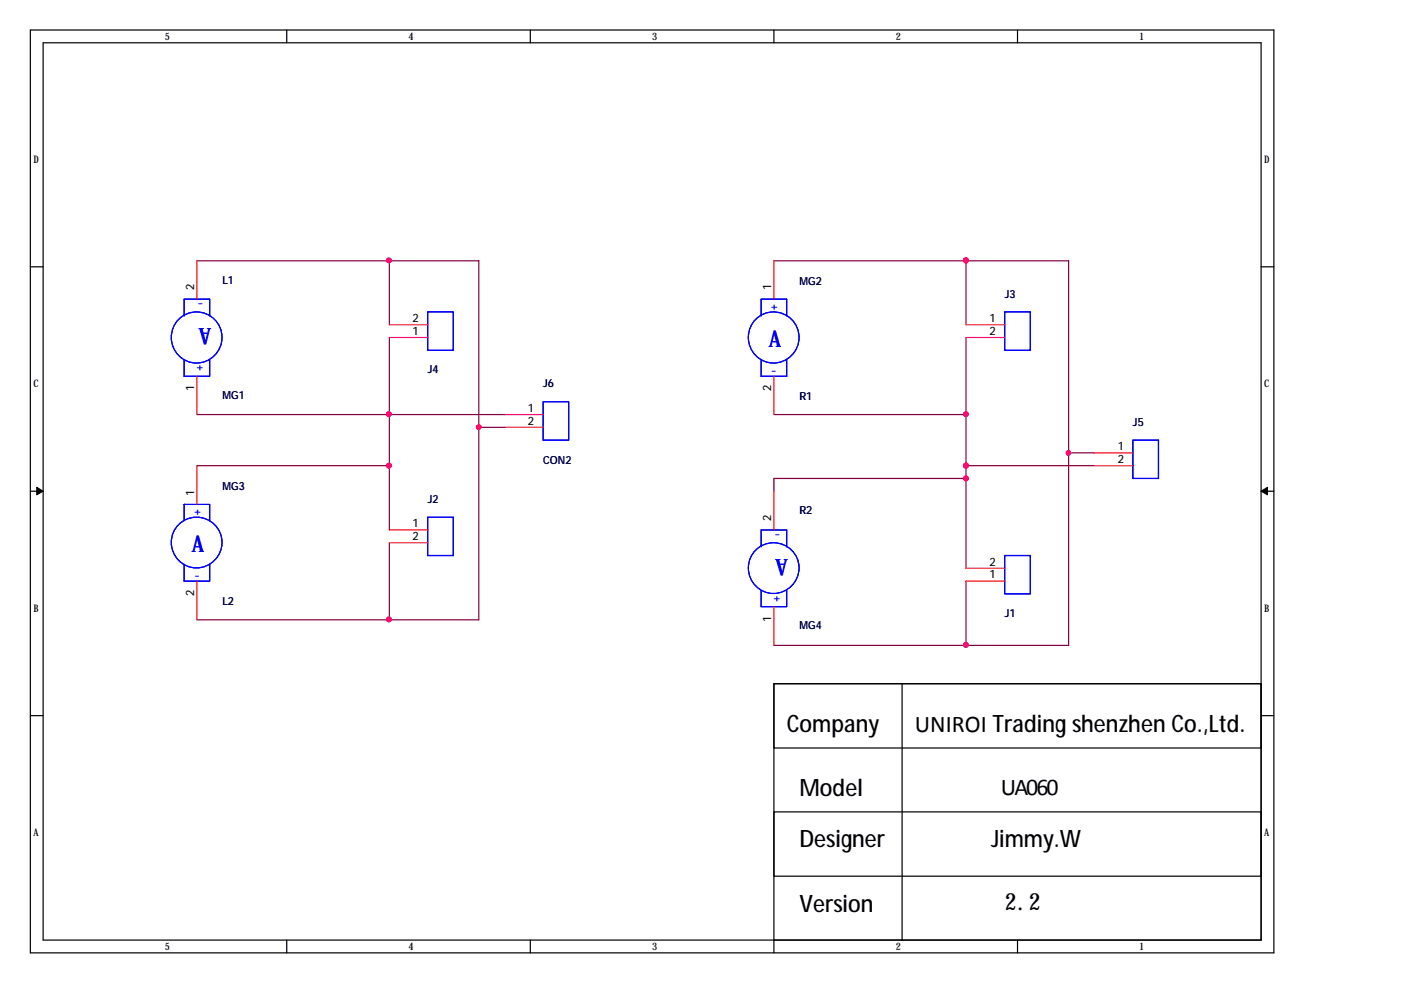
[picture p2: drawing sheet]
<svg xmlns="http://www.w3.org/2000/svg" width="297mm" height="210mm" viewBox="0 0 297 210" stroke-linecap="round" stroke-linejoin="round" font-family="sans-serif">
<path d="M6.4 6.4h263.7v195.6h-263.7zM9.1 9.1h258.3v190.2h-258.3z" fill="none" stroke="#000" stroke-width=".25"/>
<g fill="#fff">
<path d="M35 6.6h1.1v2.2h-1.1z"/>
<path d="M35 199.6h1.1v2.2h-1.1z"/>
</g>
<path d="M60.8 6.4v2.7M60.8 199.3v2.7" fill="none" stroke="#000" stroke-width=".25"/>
<g fill="#fff">
<path d="M86.6 6.6h1.1v2.2h-1.1z"/>
<path d="M86.6 199.6h1.1v2.2h-1.1z"/>
</g>
<path d="M112.4 6.4v2.7M112.4 199.3v2.7" fill="none" stroke="#000" stroke-width=".25"/>
<g fill="#fff">
<path d="M138.3 6.6h1.1v2.2h-1.1z"/>
<path d="M138.3 199.6h1.1v2.2h-1.1z"/>
</g>
<path d="M164.1 6.4v2.7M164.1 199.3v2.7" fill="none" stroke="#000" stroke-width=".25"/>
<g fill="#fff">
<path d="M189.9 6.6h1.1v2.2h-1.1z"/>
<path d="M189.9 199.6h1.1v2.2h-1.1z"/>
</g>
<path d="M215.7 6.4v2.7M215.7 199.3v2.7" fill="none" stroke="#000" stroke-width=".25"/>
<g fill="#fff">
<path d="M241.6 6.6h1.1v2.2h-1.1z"/>
<path d="M241.6 199.6h1.1v2.2h-1.1z"/>
<path d="M7.1 32.8h1.1v2.2h-1.1z"/>
<path d="M268.1 32.8h1.1v2.2h-1.1z"/>
<path d="M7.1 80.3h1.1v2.2h-1.1z"/>
<path d="M268.1 80.3h1.1v2.2h-1.1z"/>
</g>
<path d="M6.4 56.6h2.7M267.4 56.6h2.7" fill="none" stroke="#000" stroke-width=".25"/>
<g fill="#fff">
<path d="M7.1 127.9h1.1v2.2h-1.1z"/>
<path d="M268.1 127.9h1.1v2.2h-1.1z"/>
</g>
<path d="M6.4 104.2h2.7M267.4 104.2h2.7" fill="none" stroke="#000" stroke-width=".25"/>
<path d="M7.8 103.3l1.3 .9-1.3 .7zM267.4 104.2l1.3-.9v1.6z" fill="#000" stroke="#000" stroke-width=".21"/>
<g fill="#fff">
<path d="M7.1 175.4h1.1v2.2h-1.1z"/>
<path d="M268.1 175.4h1.1v2.2h-1.1z"/>
</g>
<path d="M6.4 151.7h2.7M164.1 145h103.3v54.3h-103.3zM164.1 145h103.3v13.6h-103.3zM191.3 145v54.3M267.4 151.7h2.7M164.1 172.1h103.3v13.7h-103.3z" fill="none" stroke="#000" stroke-width=".25"/>
<g fill="none" stroke="#800040" stroke-width=".25">
<path d="M41.7 55.3h59.8v76.1h-59.8M82.5 55.3v13.5M164.1 55.3h62.5v81.5h-62.5M204.8 55.3v13.5M82.5 71.6v40.8M204.8 71.6v48.9M41.7 87.9h65.3M41.7 98.7h40.8M101.5 90.6h5.5M164.1 87.9h40.7M204.8 98.7h27.2M226.6 96h5.4"/>
<path d="M82.5 115.1v16.3M204.8 101.4h-40.7v2.8M204.8 123.2v13.6"/>
</g>
<g fill="#f0f" stroke="#f0f" stroke-width=".25">
<circle cx="82.5" cy="131.3" r=".52"/>
<circle cx="204.8" cy="55.2" r=".52"/>
<circle cx="204.8" cy="87.8" r=".52"/>
<circle cx="204.8" cy="136.7" r=".52"/>
<circle cx="204.8" cy="101.4" r=".52"/>
<circle cx="204.8" cy="98.7" r=".52"/>
<circle cx="226.5" cy="96" r=".5"/>
<circle cx="82.5" cy="98.7" r=".52"/>
<circle cx="82.5" cy="87.8" r=".52"/>
<circle cx="101.5" cy="90.6" r=".5"/>
<circle cx="82.5" cy="55.2" r=".52"/>
</g>
<g fill="none" stroke="#00f" stroke-width=".25">
<path d="M39 67v-3.6h5.4v3.6M39 76.2v3.6h5.4v-3.6M90.7 66.1h5.4v8.2h-5.4zM161.4 67v-3.6h5.4v3.6M161.4 76.2v3.6h5.4v-3.6M213 66.1h5.4v8.2h-5.4zM115.1 85.2h5.5v8.1h-5.5zM240.2 93.3h5.4v8.1h-5.4zM39 110.4v-3.5h5.4v3.5M39 119.6v3.6h5.4v-3.6M90.7 109.7h5.4v8.1h-5.4zM161.4 115.9v-3.5h5.4v3.5"/>
<path d="M213 117.8h5.4v8.1h-5.4zM161.4 125.2v3.4h5.4v-3.4"/>
<circle cx="41.7" cy="71.5" r="5.4"/>
<circle cx="164" cy="71.5" r="5.4"/>
<circle cx="41.7" cy="115" r="5.4"/>
<circle cx="164" cy="120.4" r="5.4"/>
</g>
<g fill="none" stroke="#f00" stroke-width=".25">
<path d="M41.7 55.3v8.1M164.1 55.3v8.1M41.7 79.8v8.1M82.5 68.8h8.2M82.5 71.6h8.2M164.1 79.8v8.1M204.8 68.8h8.2M204.8 71.6h8.2M41.7 98.7v8.2M107 87.9h8.1M107 90.6h8.1M232 96h8.2"/>
<path d="M232 98.7h8.2M82.5 112.4h8.2M82.5 115.1h8.2M164.1 104.2v8.2M41.7 123.2v8.2M164.1 128.6v8.2M204.8 123.2h8.2M204.8 120.5h8.2"/>
</g>
<g font-size="5.1">
<text x="166.8" y="155.2">Company</text>
<text x="194" y="155.2">UNIROI Trading shenzhen Co.,Ltd.</text>
<text x="169.5" y="168.8">Model</text>
<text x="212.2" y="168.6">UA060</text>
<text x="169.5" y="179.7">Designer</text>
<text x="210.2" y="179.7">Jimmy.W</text>
<text x="169.5" y="193.3">Version</text>
<text x="213" y="192.9">2.2</text>
</g>
<g font-size="4.8" fill="#00f">
<text x="44.8" y="69.6" transform="rotate(-180 44.8 69.6)">A</text>
<text x="163" y="73.6">A</text>
<text x="40.6" y="117">A</text>
<text x="167" y="118.5" transform="rotate(-180 167 118.5)">A</text>
</g>
<g font-size="2.5">
<text x="41.1" y="61.6" transform="rotate(-90 41.1 61.6)">2</text>
<text x="163.5" y="61.6" transform="rotate(-90 163.5 61.6)">1</text>
<text x="87.5" y="71">1</text>
<text x="87.5" y="68.3">2</text>
<text x="209.8" y="68.3">1</text>
<text x="209.8" y="71">2</text>
<text x="41.1" y="83" transform="rotate(-90 41.1 83)">1</text>
<text x="163.5" y="83" transform="rotate(-90 163.5 83)">2</text>
<text x="111.9" y="87.3">1</text>
<text x="111.9" y="90">2</text>
<text x="237" y="95.4">1</text>
<text x="237" y="98.1">2</text>
<text x="41.1" y="105.1" transform="rotate(-90 41.1 105.1)">1</text>
<text x="87.5" y="111.8">1</text>
<text x="163.5" y="110.5" transform="rotate(-90 163.5 110.5)">2</text>
<text x="87.5" y="114.5">2</text>
<text x="209.8" y="119.9">2</text>
<text x="209.8" y="122.6">1</text>
<text x="41.1" y="126.4" transform="rotate(-90 41.1 126.4)">2</text>
<text x="163.5" y="131.8" transform="rotate(-90 163.5 131.8)">1</text>
</g>
<g font-size="2.4" fill="#00f">
<text x="43.1" y="63.9" transform="rotate(-180 43.1 63.9)">-</text>
<text x="163.5" y="65.7">+</text>
<text x="43.1" y="77.4" transform="rotate(-180 43.1 77.4)">+</text>
<text x="163.5" y="79.3">-</text>
<text x="41.2" y="109.2">+</text>
<text x="165.4" y="112.8" transform="rotate(-180 165.4 112.8)">-</text>
<text x="41.2" y="122.8">-</text>
<text x="165.4" y="126.3" transform="rotate(-180 165.4 126.3)">+</text>
</g>
<g font-size="2.4" fill="#000080">
<text x="47.2" y="60.1">L1</text>
<text x="169.5" y="60.4">MG2</text>
<text x="213" y="63.1">J3</text>
<text x="90.7" y="79.1">J4</text>
<text x="115.1" y="82.1">J6</text>
<text x="47.2" y="84.5">MG1</text>
<text x="169.5" y="84.9">R1</text>
<text x="240.2" y="90.3">J5</text>
<text x="115.1" y="98.4">CON2</text>
<text x="47.2" y="103.8">MG3</text>
<text x="90.7" y="106.6">J2</text>
<text x="169.5" y="109">R2</text>
<text x="47.2" y="128.3">L2</text>
<text x="213" y="130.7">J1</text>
<text x="169.5" y="133.4">MG4</text>
</g>
<g font-size="2.2">
<text x="35" y="8.5">5</text>
<text x="86.6" y="8.5">4</text>
<text x="138.3" y="8.5">3</text>
<text x="189.9" y="8.5">2</text>
<text x="241.6" y="8.5">1</text>
<text x="7.1" y="34.6">D</text>
<text x="268.1" y="34.6">D</text>
<text x="7.1" y="82.1">C</text>
<text x="268.1" y="82.1">C</text>
<text x="7.1" y="129.7">B</text>
<text x="268.1" y="129.7">B</text>
<text x="7.1" y="177.3">A</text>
<text x="268.1" y="177.3">A</text>
<text x="35" y="201.4">5</text>
<text x="86.6" y="201.4">4</text>
<text x="138.3" y="201.4">3</text>
<text x="189.9" y="201.4">2</text>
<text x="241.6" y="201.4">1</text>
</g>
</svg>
